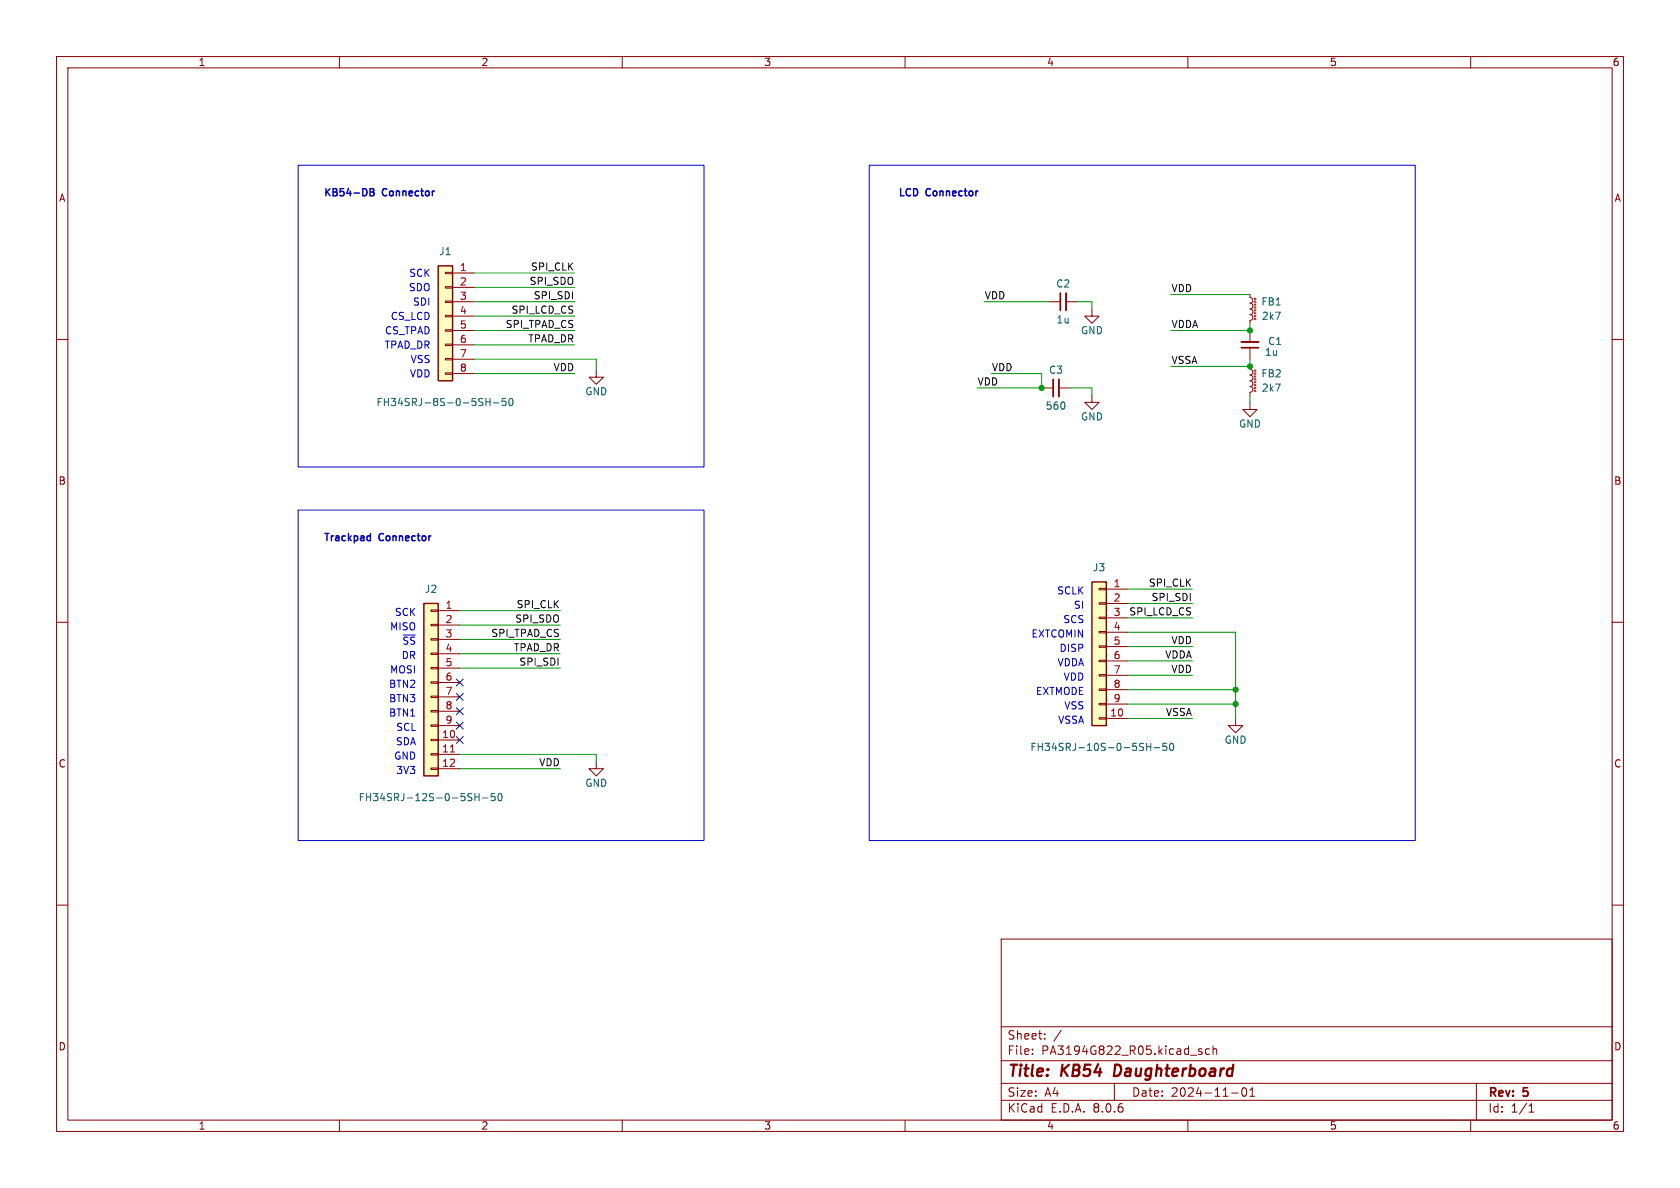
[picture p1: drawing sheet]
<svg xmlns="http://www.w3.org/2000/svg" width="297mm" height="210mm" viewBox="0 0 297 210" stroke-linecap="round" stroke-linejoin="round" font-family="sans-serif">
<g fill="none" stroke="#840000" stroke-width=".18">
<path d="M10 10h277v190h-277zM12 12h273v186h-273zM60 10v2M110 10v2M160 10v2M210 10v2M260 10v2M10 60h2M185.4 53.3h2.1M188.5 53.3h2M221 55.6l.3 .2 .2 .3-.2 .4-.3 .1v.6M221 52.1v.5l.3 .1 .2 .4-.2 .3-.3 .2 .3 .1 .2 .4-.2 .4-.3 .1 .4 .2 .1 .5-.2 .2-.3 .1"/>
<path d="M221.7 52.7v.3M221.7 53.2v.3M221.7 53.7v.3M221.7 54.2v.3M221.7 54.7v.3M221.7 55.2v.3M221.7 55.8v.2M221.7 56.3v.2M222 52.7v.3M222 53.2v.3M222 53.7v.3M222 54.2v.3"/>
<path d="M222 54.7v.3M222 55.2v.3M222 55.8v.2M222 56.3v.2M285 60h2M105.4 65.4v1.3h-1.3l1.3 1.2 1.3-1.2h-1.3M221 71.1v1.3h1.2l-1.2 1.3-1.3-1.3h1.3M221 64.8v.5l.3 .1 .2 .4-.2 .3-.3 .2 .3 .1 .2 .4-.2 .4-.3 .1 .4 .2 .1 .5-.2 .2-.3 .1 .3 .2 .2 .3-.2 .4-.3 .1v.6M221.7 65.4v.3M221.7 65.9v.3M221.7 66.4v.3M221.7 66.9v.3"/>
<path d="M221.7 67.4v.3M221.7 67.9v.3M221.7 68.5v.2M221.7 69v.2M222 65.4v.3M222 65.9v.3M222 66.4v.3M222 66.9v.3M222 67.4v.3M222 67.9v.3M222 68.5v.2M222 69v.2"/>
<path d="M10 110h2M285 110h2M10 160h2M285 160h2M177 166h108v32h-108zM60 198v2M110 198v2M160 198v2M177 194.5h108M177 191.5h108M177 187.5h108M177 181.5h108"/>
<path d="M182.5 186.3v.1M182.5 185.5v.1M184.7 183.6v.1M184.7 182.8v.1M187.6 182.1l-1.3 2M197 191.5v3M210 198v2M212 185.8l.5 .2v.1v.2l-.5 .1M212 185.5h.5M213.8 185.5l-.4-.1-.3 .3v.4l.1 .2h.6M214.5 185.5l.2-.1 .3 .1 .1 .9M214.5 184.9v1.5"/>
<path d="M217.7 193.2h1.2M219.7 192.4l.2-.1a.81 .81 0 0 1 .6 .6 .81 .81 0 0 1-.3 .8l-.2 .1a.81 .81 0 0 1-.3-1.4zM221 193.8h.8M221 192.7l.4-.4v1.5M260 198v2M261 191.5v6.5M270.3 196.6h.9M270.3 195.5l.4-.4v1.5"/>
</g>
<path d="M197.2 188.2l-.3 2h.5" fill="none" stroke="#840000" stroke-width=".4"/>
<path d="M188.5 51.8v3.1" fill="none" stroke="#840000" stroke-width=".33"/>
<path d="M187.5 51.8v3.1" fill="none" stroke="#840000" stroke-width=".3"/>
<path d="M74.9 106.7h2.6v30.5h-2.6z" fill="#ffffc2"/>
<path d="M74.9 106.7h2.6v30.5h-2.6z" fill="none" stroke="#840000" stroke-width=".25"/>
<g fill="none" stroke="#840000" stroke-width=".18">
<path d="M76.2 118h1.3v.2h-1.3zM76.2 115.4h1.3v.3h-1.3zM76.2 112.9h1.3v.3h-1.3zM76.2 110.4h1.3v.2h-1.3zM76.2 107.8h1.3v.3h-1.3zM77.5 108h3.8M77.5 110.5h3.8M77.5 113h3.8M77.5 115.6h3.8M77.5 118.1h3.8M76.2 135.8h1.3v.2h-1.3zM76.2 133.2h1.3v.3h-1.3z"/>
<path d="M76.2 130.7h1.3v.2h-1.3zM76.2 128.1h1.3v.3h-1.3zM76.2 125.6h1.3v.3h-1.3zM76.2 123.1h1.3v.2h-1.3zM76.2 120.5h1.3v.3h-1.3zM77.5 130.8h3.8M77.5 133.4h3.8M77.5 135.9h3.8M77.5 120.7h3.8M77.5 123.2h3.8M77.5 125.7h3.8M77.5 128.3h3.8"/>
<path d="M105.4 134.6v1.3h-1.3l1.3 1.3 1.3-1.3h-1.3"/>
</g>
<path d="M79.6 132.9h.7" fill="none" stroke="#a90000" stroke-width=".18"/>
<path d="M83.2 140.3h.2M83.4 141.1v.3M84 140.3v1.2M84 140.9h.7M84.7 140.3v1.2M85.3 141.1h1M87.5 140.3h-.6l-.1 .6 .2-.1h.4l.1 .2v.4l-.2 .1-.5-.1M88.2 140.3h.1a.68 .68 0 0 1 .5 .6 .68 .68 0 0 1-.5 .6 .84 .84 0 0 1-.1-1.2z" fill="none" stroke="#006464" stroke-width=".18"/>
<path d="M77.5 47h2.5v20.3h-2.5z" fill="#ffffc2"/>
<path d="M77.5 47h2.5v20.3h-2.5z" fill="none" stroke="#840000" stroke-width=".25"/>
<g fill="none" stroke="#840000" stroke-width=".18">
<path d="M78.7 58.3h1.3v.2h-1.3zM78.7 55.8h1.3v.2h-1.3zM78.7 53.2h1.3v.3h-1.3zM78.7 50.7h1.3v.2h-1.3zM78.7 48.1h1.3v.3h-1.3zM80 48.3h3.8M80 50.8h3.8M80 53.3h3.8M80 55.9h3.8M80 58.4h3.8M221 58.4v2.1M78.7 65.9h1.3v.3h-1.3z"/>
<path d="M78.7 63.4h1.3v.2h-1.3zM78.7 60.8h1.3v.3h-1.3zM80 61h3.8M80 63.5h3.8M80 66h3.8M221 61.5v2M218.4 127v1.3h-1.2l1.2 1.2 1.3-1.2h-1.3"/>
</g>
<path d="M85.9 70.4v1.3M85.9 71h.7M86.6 70.4v1.3M87.2 71.2h1M89.4 70.4h-.6l-.1 .6 .2-.1 .5 .1 .1 .2-.1 .4-.2 .1-.5-.1M90.1 70.6l.2-.2a.68 .68 0 0 1 .4 .7 .68 .68 0 0 1-.4 .6l-.2-.1-.1-.4z" fill="none" stroke="#006464" stroke-width=".18"/>
<path d="M219.5 60.5h3" fill="none" stroke="#840000" stroke-width=".33"/>
<path d="M219.5 61.5h3" fill="none" stroke="#840000" stroke-width=".3"/>
<path d="M193 102.9h2.6v25.4h-2.6z" fill="#ffffc2"/>
<path d="M193 102.9h2.6v25.4h-2.6z" fill="none" stroke="#840000" stroke-width=".25"/>
<g fill="none" stroke="#840000" stroke-width=".18">
<path d="M193 54.6v1.3h1.3l-1.3 1.3-1.2-1.3h1.2M184.1 68.6h2.1M187.2 68.6h2M193 69.9v1.2h1.3l-1.3 1.3-1.2-1.3h1.2M194.3 119.3h1.3v.2h-1.3zM194.3 116.7h1.3v.3h-1.3zM194.3 114.2h1.3v.2h-1.3zM194.3 111.6h1.3v.3h-1.3zM194.3 109.1h1.3v.2h-1.3zM194.3 106.6h1.3v.2h-1.3zM194.3 104h1.3v.3h-1.3zM195.6 104.1h3.8"/>
<path d="M195.6 106.7h3.8M195.6 109.2h3.8M195.6 111.8h3.8M195.6 114.3h3.8M195.6 116.8h3.8M195.6 119.4h3.8M194.3 126.9h1.3v.2h-1.3zM194.3 124.3h1.3v.3h-1.3zM194.3 121.8h1.3v.2h-1.3zM195.6 127h3.8M195.6 121.9h3.8M195.6 124.5h3.8"/>
</g>
<path d="M202 131.4l.2 .1M202.1 132.2v.3M202.7 131.4v1.3M202.7 132h.7M203.4 131.4v1.3M204 132.2h1M206.2 131.4h-.6v.6l.1-.1h.5l.1 .2-.1 .4-.2 .2-.4-.2M206.9 131.5l.2-.1a.68 .68 0 0 1 .4 .6 .68 .68 0 0 1-.4 .7l-.2-.2-.1-.3z" fill="none" stroke="#006464" stroke-width=".18"/>
<path d="M187.2 67.1v3" fill="none" stroke="#840000" stroke-width=".33"/>
<path d="M186.2 67.1v3" fill="none" stroke="#840000" stroke-width=".3"/>
<path d="M65.4 33.3h.4l.3 .3-.3 .3 .3 .2v.3l-.2 .2h-.5zM65.4 33.9h.4" fill="none" stroke="#0000c2" stroke-width=".25"/>
<path d="M52.7 29.2h71.8v53.4h-71.8zM153.7 29.2h96.5v119.4h-96.5zM52.7 90.2h71.8v58.4h-71.8z" fill="none" stroke="#0000c2" stroke-width=".18"/>
<g fill="none" stroke="#009600" stroke-width=".18">
<path d="M83.8 58.4h17.8M83.8 53.3h17.8M83.8 48.3h17.8M83.8 55.9h17.8M83.8 50.8h17.8M174 53.3h11.4M190.5 53.3h2.5v1.3M207 52.1h14M221 57.2v1.2h-14M83.8 66h17.8M83.8 63.5h21.6v1.9M83.8 61h17.8"/>
<path d="M175.3 66h8.8v2.6h-11.4M189.2 68.6h3.8v1.3M221 63.5v1.3h-14M221 69.9v1.2M81.3 108h17.8M81.3 110.5h17.8M81.3 113h17.8M81.3 115.6h17.8M81.3 118.1h17.8M199.4 111.8h19v15.2M199.4 119.4h11.4M199.4 116.8h11.4"/>
<path d="M199.4 109.2h11.4M199.4 106.7h11.4M199.4 114.3h11.4M199.4 104.1h11.4M81.3 135.9h17.8M81.3 133.4h24.1v1.2M199.4 121.9h19M199.4 124.5h19M199.4 127h11.4"/>
</g>
<path d="M80.7 122.6l1.2 1.2M80.7 125.1l1.2 1.2M80.7 130.2l1.2 1.2M80.7 127.7l1.2 1.2M80.7 120l1.2 1.3M81.9 122.6l-1.2 1.2M81.9 125.1l-1.2 1.2M81.9 130.2l-1.2 1.2M81.9 127.7l-1.2 1.2M81.9 120l-1.2 1.3" fill="none" stroke="#000084" stroke-width=".18"/>
<g fill="#009600" stroke="#009600" stroke-width=".18">
<circle cx="221" cy="64.8" r=".46"/>
<circle cx="221" cy="58.4" r=".46"/>
<circle cx="184.1" cy="68.6" r=".46"/>
<circle cx="218.4" cy="124.5" r=".46"/>
<circle cx="218.4" cy="121.9" r=".46"/>
</g>
<g font-size="2.8" fill="#840000">
<text x="178" y="190.9">Title:</text>
<text x="187.7" y="190.9">KB54</text>
<text x="197.8" y="190.9">Daughterboard</text>
</g>
<g font-size="2.1" fill="#840000">
<text x="178" y="184">Sheet:</text>
<text x="178" y="186.7">File:</text>
<text x="184.1" y="186.7">PA3194G822_R05.kicad_sch</text>
<text x="178" y="196.9">KiCad</text>
<text x="178" y="194.1">Size:</text>
<text x="184.7" y="194.1">A4</text>
<text x="185.7" y="196.9">E.D.A.</text>
<text x="193.3" y="196.9">8.0.6</text>
<text x="200" y="194.1">Date:</text>
<text x="207" y="194.1">2024-11-01</text>
<text x="263" y="194.3">Rev:</text>
<text x="263" y="196.9">Id:</text>
<text x="267.1" y="196.9">1/1</text>
<text x="269.4" y="194.3">5</text>
</g>
<g font-size="1.8" fill="#840000">
<text x="35" y="11.9">1</text>
<text x="85" y="11.9">2</text>
<text x="135" y="11.9">3</text>
<text x="185" y="11.9">4</text>
<text x="235" y="11.9">5</text>
<text x="285" y="11.9">6</text>
<text x="10.3" y="35.9">A</text>
<text x="285.3" y="35.9">A</text>
<text x="10.3" y="85.9">B</text>
<text x="285.3" y="85.9">B</text>
<text x="10.3" y="135.9">C</text>
<text x="285.3" y="135.9">C</text>
<text x="10.3" y="185.9">D</text>
<text x="285.3" y="185.9">D</text>
<text x="35" y="199.9">1</text>
<text x="85" y="199.9">2</text>
<text x="135" y="199.9">3</text>
<text x="185" y="199.9">4</text>
<text x="235" y="199.9">5</text>
<text x="285" y="199.9">6</text>
</g>
<g font-size="1.8" fill="#0000c2">
<text x="57.1" y="35.1">KB54-DB</text>
<text x="67.7" y="35.1">Connector</text>
<text x="158.7" y="35.1">LCD</text>
<text x="163.8" y="35.1">Connector</text>
<text x="72.2" y="51.6">SDO</text>
<text x="72.2" y="49">SCK</text>
<text x="68" y="59.2">CS_TPAD</text>
<text x="69" y="56.6">CS_LCD</text>
<text x="72.9" y="54.1">SDI</text>
<text x="67.9" y="61.7">TPAD_DR</text>
<text x="72.5" y="64.3">VSS</text>
<text x="72.4" y="66.8">VDD</text>
<text x="57.1" y="96">Trackpad</text>
<text x="67.1" y="96">Connector</text>
<text x="186.8" y="105.2">SCLK</text>
<text x="189.8" y="107.7">SI</text>
<text x="68.9" y="111.5">MISO</text>
<text x="69.7" y="109">SCK</text>
<text x="182.3" y="112.8">EXTCOMIN</text>
<text x="187.9" y="110.2">SCS</text>
<text x="68.9" y="119.1">MOSI</text>
<text x="70.9" y="116.6">DR</text>
<text x="71" y="114.1">~{SS}</text>
<text x="186.8" y="117.9">VDDA</text>
<text x="187.2" y="115.3">DISP</text>
<text x="68.7" y="124.2">BTN3</text>
<text x="68.7" y="121.7">BTN2</text>
<text x="183" y="122.9">EXTMODE</text>
<text x="187.9" y="120.4">VDD</text>
<text x="188.1" y="125.5">VSS</text>
<text x="68.7" y="126.8">BTN1</text>
<text x="69.9" y="131.8">SDA</text>
<text x="69.9" y="129.3">SCL</text>
<text x="187" y="128">VSSA</text>
<text x="69.6" y="134.4">GND</text>
<text x="69.9" y="136.9">3V3</text>
</g>
<g font-size="1.8" fill="#006464">
<text x="77.5" y="45.3">J1</text>
<text x="186.6" y="51">C2</text>
<text x="186.7" y="57.4">1u</text>
<text x="191" y="59.3">GND</text>
<text x="222.9" y="54.2">FB1</text>
<text x="223" y="56.7">2k7</text>
<text x="223.5" y="63.1">1u</text>
<text x="224.1" y="61.2">C1</text>
<text x="66.5" y="72">FH34SRJ-8S-0-5SH-50</text>
<text x="103.4" y="70.1">GND</text>
<text x="185.3" y="66.3">C3</text>
<text x="222.9" y="66.9">FB2</text>
<text x="223" y="69.4">2k7</text>
<text x="184.8" y="72.6">560</text>
<text x="191" y="74.5">GND</text>
<text x="218.9" y="75.8">GND</text>
<text x="193.1" y="101.2">J3</text>
<text x="75" y="105">J2</text>
<text x="216.4" y="131.7">GND</text>
<text x="182.1" y="132.9">FH34SRJ-10S-0-5SH-50</text>
<text x="63.3" y="141.8">FH34SRJ-12S-0-5SH-50</text>
<text x="103.4" y="139.3">GND</text>
</g>
<g font-size="1.8" fill="#0f0f0f">
<text x="93.8" y="47.9">SPI_CLK</text>
<text x="93.5" y="50.5">SPI_SDO</text>
<text x="94.3" y="53">SPI_SDI</text>
<text x="174" y="53">VDD</text>
<text x="207" y="51.7">VDD</text>
<text x="89.3" y="58.1">SPI_TPAD_CS</text>
<text x="90.3" y="55.5">SPI_LCD_CS</text>
<text x="207" y="58.1">VDDA</text>
<text x="93.3" y="60.6">TPAD_DR</text>
<text x="97.8" y="65.7">VDD</text>
<text x="175.3" y="65.7">VDD</text>
<text x="207" y="64.4">VSSA</text>
<text x="172.7" y="68.2">VDD</text>
<text x="91.2" y="107.6">SPI_CLK</text>
<text x="203" y="103.8">SPI_CLK</text>
<text x="203.5" y="106.3">SPI_SDI</text>
<text x="86.8" y="112.7">SPI_TPAD_CS</text>
<text x="91" y="110.1">SPI_SDO</text>
<text x="199.5" y="108.9">SPI_LCD_CS</text>
<text x="207" y="114">VDD</text>
<text x="90.8" y="115.2">TPAD_DR</text>
<text x="91.7" y="117.8">SPI_SDI</text>
<text x="205.9" y="116.5">VDDA</text>
<text x="207" y="119">VDD</text>
<text x="206" y="126.7">VSSA</text>
<text x="95.2" y="135.5">VDD</text>
</g>
<g font-size="1.8" fill="#a90000">
<text x="81.2" y="48">1</text>
<text x="81.2" y="50.5">2</text>
<text x="81.2" y="53.1">3</text>
<text x="81.2" y="55.6">4</text>
<text x="81.2" y="58.2">5</text>
<text x="81.2" y="60.7">6</text>
<text x="81.2" y="63.2">7</text>
<text x="81.2" y="65.8">8</text>
<text x="78.7" y="107.7">1</text>
<text x="196.8" y="103.9">1</text>
<text x="196.8" y="106.4">2</text>
<text x="78.7" y="110.2">2</text>
<text x="78.7" y="112.8">3</text>
<text x="196.8" y="109">3</text>
<text x="196.8" y="111.5">4</text>
<text x="78.7" y="115.3">4</text>
<text x="78.7" y="117.9">5</text>
<text x="196.8" y="114">5</text>
<text x="196.8" y="116.6">6</text>
<text x="196.8" y="119.1">7</text>
<text x="78.7" y="120.4">6</text>
<text x="78.7" y="122.9">7</text>
<text x="78.7" y="125.5">8</text>
<text x="196.8" y="121.7">8</text>
<text x="196.8" y="124.2">9</text>
<text x="78.1" y="130.6">10</text>
<text x="78.7" y="128">9</text>
<text x="196.2" y="126.7">10</text>
<text x="78.1" y="133.1">11</text>
<text x="78.1" y="135.6">12</text>
</g>
</svg>
